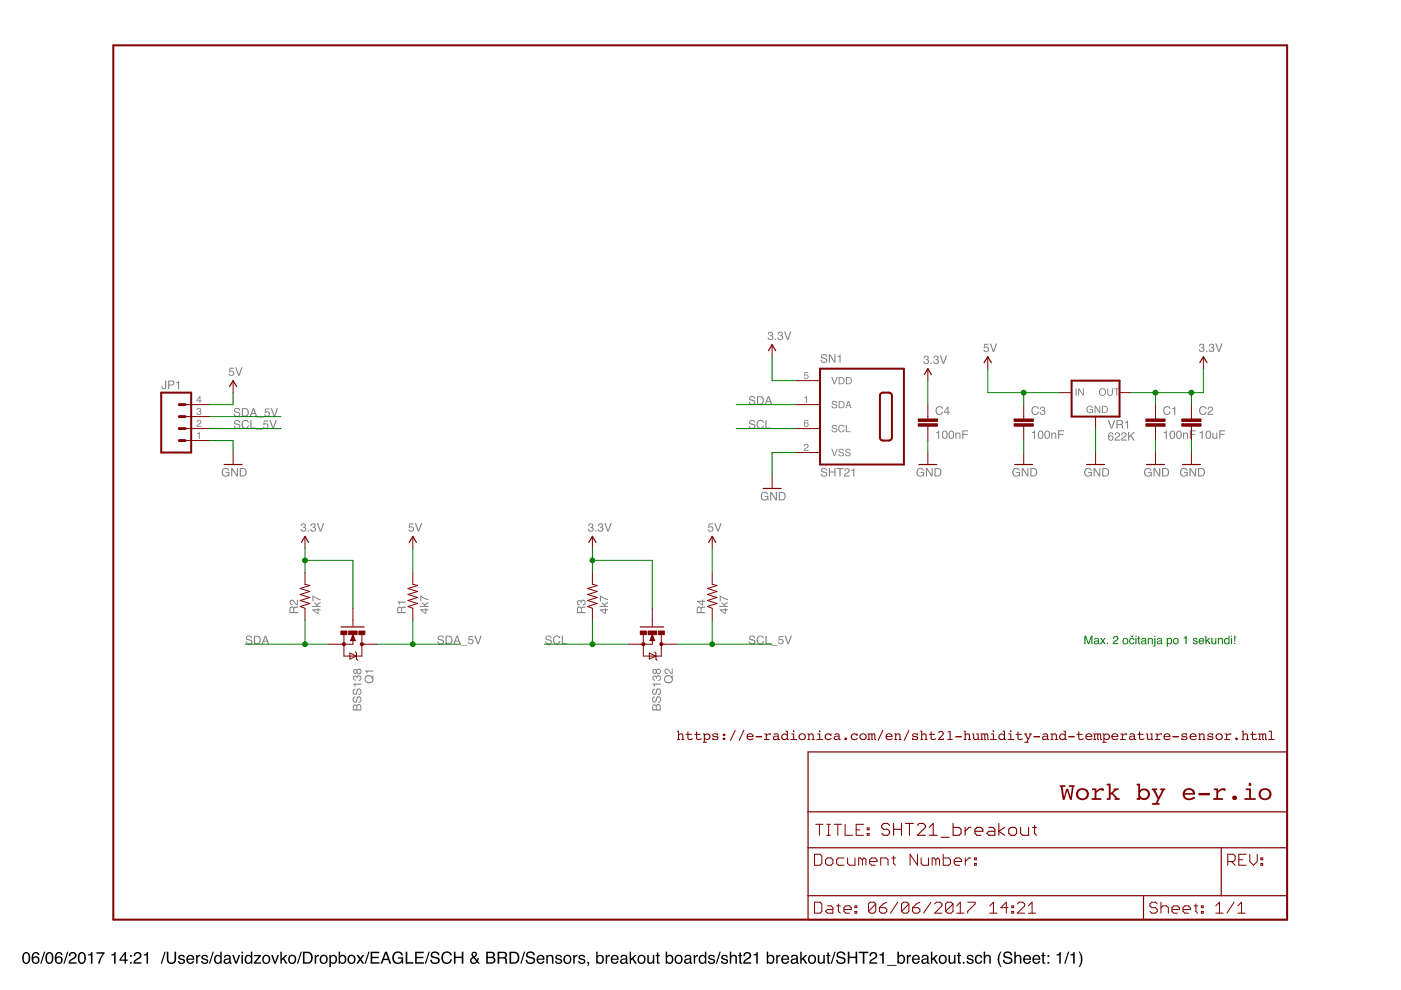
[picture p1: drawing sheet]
<?xml version="1.0" encoding="utf-8"?>
<!DOCTYPE eagle SYSTEM "eagle.dtd">
<!--
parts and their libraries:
SparkFun: Licensing: CC v3.0 Share-Alike You are welcome to use this library for commercial purposes.
sensirion: Copyright (C) 2011, Bob Starr
-->
<eagle version="7.3.0">
<drawing>
<settings>
<setting alwaysvectorfont="no"/>
<setting verticaltext="up"/>
</settings>
<grid distance="0.1" unitdist="inch" unit="inch" style="lines" multiple="1" display="no" altdistance="0.01" altunitdist="inch" altunit="inch"/>
<schematic xreflabel="%F%N/%S.%C%R" xrefpart="/%S.%C%R">
<libraries>
<library name="SparkFun">
<symbols>
<symbol name="LETTER_L">
<wire x1="0" y1="185.42" x2="248.92" y2="185.42" width="0.4064" layer="94"/>
<wire x1="248.92" y1="185.42" x2="248.92" y2="0" width="0.4064" layer="94"/>
<wire x1="0" y1="185.42" x2="0" y2="0" width="0.4064" layer="94"/>
<wire x1="0" y1="0" x2="248.92" y2="0" width="0.4064" layer="94"/>
</symbol>
<symbol name="DOCFIELD">
<wire x1="0" y1="0" x2="71.12" y2="0" width="0.254" layer="94"/>
<wire x1="101.6" y1="15.24" x2="87.63" y2="15.24" width="0.254" layer="94"/>
<wire x1="0" y1="0" x2="0" y2="5.08" width="0.254" layer="94"/>
<wire x1="0" y1="5.08" x2="71.12" y2="5.08" width="0.254" layer="94"/>
<wire x1="0" y1="5.08" x2="0" y2="15.24" width="0.254" layer="94"/>
<wire x1="101.6" y1="15.24" x2="101.6" y2="5.08" width="0.254" layer="94"/>
<wire x1="71.12" y1="5.08" x2="71.12" y2="0" width="0.254" layer="94"/>
<wire x1="71.12" y1="5.08" x2="87.63" y2="5.08" width="0.254" layer="94"/>
<wire x1="71.12" y1="0" x2="101.6" y2="0" width="0.254" layer="94"/>
<wire x1="87.63" y1="15.24" x2="87.63" y2="5.08" width="0.254" layer="94"/>
<wire x1="87.63" y1="15.24" x2="0" y2="15.24" width="0.254" layer="94"/>
<wire x1="87.63" y1="5.08" x2="101.6" y2="5.08" width="0.254" layer="94"/>
<wire x1="101.6" y1="5.08" x2="101.6" y2="0" width="0.254" layer="94"/>
<wire x1="0" y1="15.24" x2="0" y2="22.86" width="0.254" layer="94"/>
<wire x1="101.6" y1="35.56" x2="0" y2="35.56" width="0.254" layer="94"/>
<wire x1="101.6" y1="35.56" x2="101.6" y2="22.86" width="0.254" layer="94"/>
<wire x1="0" y1="22.86" x2="101.6" y2="22.86" width="0.254" layer="94"/>
<wire x1="0" y1="22.86" x2="0" y2="35.56" width="0.254" layer="94"/>
<wire x1="101.6" y1="22.86" x2="101.6" y2="15.24" width="0.254" layer="94"/>
<text x="1.27" y="1.27" size="2.54" layer="94" font="vector">Date:</text>
<text x="12.7" y="1.27" size="2.54" layer="94" font="vector">&gt;LAST_DATE_TIME</text>
<text x="72.39" y="1.27" size="2.54" layer="94" font="vector">Sheet:</text>
<text x="86.36" y="1.27" size="2.54" layer="94" font="vector">&gt;SHEET</text>
<text x="88.9" y="11.43" size="2.54" layer="94" font="vector">REV:</text>
<text x="1.524" y="17.78" size="2.54" layer="94" font="vector">TITLE:</text>
<text x="1.27" y="11.43" size="2.54" layer="94" font="vector">Document Number:</text>
<text x="15.494" y="17.78" size="2.7432" layer="94" font="vector">&gt;DRAWING_NAME</text>
</symbol>
<symbol name="M04">
<wire x1="1.27" y1="-5.08" x2="-5.08" y2="-5.08" width="0.4064" layer="94"/>
<wire x1="-1.27" y1="2.54" x2="0" y2="2.54" width="0.6096" layer="94"/>
<wire x1="-1.27" y1="0" x2="0" y2="0" width="0.6096" layer="94"/>
<wire x1="-1.27" y1="-2.54" x2="0" y2="-2.54" width="0.6096" layer="94"/>
<wire x1="-5.08" y1="7.62" x2="-5.08" y2="-5.08" width="0.4064" layer="94"/>
<wire x1="1.27" y1="-5.08" x2="1.27" y2="7.62" width="0.4064" layer="94"/>
<wire x1="-5.08" y1="7.62" x2="1.27" y2="7.62" width="0.4064" layer="94"/>
<wire x1="-1.27" y1="5.08" x2="0" y2="5.08" width="0.6096" layer="94"/>
<text x="-5.08" y="-7.62" size="1.778" layer="96">&gt;VALUE</text>
<text x="-5.08" y="8.382" size="1.778" layer="95">&gt;NAME</text>
<pin name="1" x="5.08" y="-2.54" visible="pad" length="middle" direction="pas" swaplevel="1" rot="R180"/>
<pin name="2" x="5.08" y="0" visible="pad" length="middle" direction="pas" swaplevel="1" rot="R180"/>
<pin name="3" x="5.08" y="2.54" visible="pad" length="middle" direction="pas" swaplevel="1" rot="R180"/>
<pin name="4" x="5.08" y="5.08" visible="pad" length="middle" direction="pas" swaplevel="1" rot="R180"/>
</symbol>
<symbol name="78XX">
<wire x1="-5.08" y1="-5.08" x2="5.08" y2="-5.08" width="0.4064" layer="94"/>
<wire x1="5.08" y1="-5.08" x2="5.08" y2="2.54" width="0.4064" layer="94"/>
<wire x1="5.08" y1="2.54" x2="-5.08" y2="2.54" width="0.4064" layer="94"/>
<wire x1="-5.08" y1="2.54" x2="-5.08" y2="-5.08" width="0.4064" layer="94"/>
<text x="2.54" y="-7.62" size="1.778" layer="95">&gt;NAME</text>
<text x="2.54" y="-10.16" size="1.778" layer="96">&gt;VALUE</text>
<text x="-2.032" y="-4.318" size="1.524" layer="95">GND</text>
<text x="-4.445" y="-0.635" size="1.524" layer="95">IN</text>
<text x="0.635" y="-0.635" size="1.524" layer="95">OUT</text>
<pin name="IN" x="-7.62" y="0" visible="off" length="short" direction="in"/>
<pin name="GND" x="0" y="-7.62" visible="off" length="short" direction="in" rot="R90"/>
<pin name="OUT" x="7.62" y="0" visible="off" length="short" direction="out" rot="R180"/>
</symbol>
<symbol name="5V">
<wire x1="0.762" y1="1.27" x2="0" y2="2.54" width="0.254" layer="94"/>
<wire x1="0" y1="2.54" x2="-0.762" y2="1.27" width="0.254" layer="94"/>
<text x="-1.016" y="3.556" size="1.778" layer="96">&gt;VALUE</text>
<pin name="5V" x="0" y="0" visible="off" length="short" direction="sup" rot="R90"/>
</symbol>
<symbol name="3.3V">
<wire x1="0.762" y1="1.27" x2="0" y2="2.54" width="0.254" layer="94"/>
<wire x1="0" y1="2.54" x2="-0.762" y2="1.27" width="0.254" layer="94"/>
<text x="-1.016" y="3.556" size="1.778" layer="96">&gt;VALUE</text>
<pin name="3.3V" x="0" y="0" visible="off" length="short" direction="sup" rot="R90"/>
</symbol>
<symbol name="GND">
<wire x1="-1.905" y1="0" x2="1.905" y2="0" width="0.254" layer="94"/>
<text x="-2.54" y="-2.54" size="1.778" layer="96">&gt;VALUE</text>
<pin name="GND" x="0" y="2.54" visible="off" length="short" direction="sup" rot="R270"/>
</symbol>
<symbol name="CAP">
<wire x1="0" y1="2.54" x2="0" y2="2.032" width="0.1524" layer="94"/>
<wire x1="0" y1="0" x2="0" y2="0.508" width="0.1524" layer="94"/>
<text x="1.524" y="2.921" size="1.778" layer="95">&gt;NAME</text>
<text x="1.524" y="-2.159" size="1.778" layer="96">&gt;VALUE</text>
<rectangle x1="-2.032" y1="0.508" x2="2.032" y2="1.016" layer="94"/>
<rectangle x1="-2.032" y1="1.524" x2="2.032" y2="2.032" layer="94"/>
<pin name="1" x="0" y="5.08" visible="off" length="short" direction="pas" swaplevel="1" rot="R270"/>
<pin name="2" x="0" y="-2.54" visible="off" length="short" direction="pas" swaplevel="1" rot="R90"/>
</symbol>
<symbol name="MOSFET-NCHANNEL">
<wire x1="-3.6576" y1="2.413" x2="-3.6576" y2="-2.54" width="0.254" layer="94"/>
<wire x1="0" y1="1.905" x2="-2.0066" y2="1.905" width="0.1524" layer="94"/>
<wire x1="0" y1="0" x2="0" y2="-1.905" width="0.1524" layer="94"/>
<wire x1="-2.032" y1="-1.905" x2="0" y2="-1.905" width="0.1524" layer="94"/>
<wire x1="0" y1="2.54" x2="0" y2="1.905" width="0.1524" layer="94"/>
<wire x1="0" y1="1.905" x2="2.54" y2="1.905" width="0.1524" layer="94"/>
<wire x1="2.54" y1="-1.905" x2="0" y2="-1.905" width="0.1524" layer="94"/>
<wire x1="0" y1="-1.905" x2="0" y2="-2.54" width="0.1524" layer="94"/>
<wire x1="-3.81" y1="0" x2="-5.08" y2="0" width="0.1524" layer="94"/>
<wire x1="-2.032" y1="0" x2="-0.762" y2="-0.508" width="0.1524" layer="94"/>
<wire x1="-0.762" y1="-0.508" x2="-0.762" y2="0.508" width="0.1524" layer="94"/>
<wire x1="-0.762" y1="0.508" x2="-2.032" y2="0" width="0.1524" layer="94"/>
<wire x1="-0.889" y1="0" x2="0" y2="0" width="0.1524" layer="94"/>
<wire x1="-0.889" y1="0.254" x2="-1.778" y2="0" width="0.3048" layer="94"/>
<wire x1="-1.778" y1="0" x2="-0.889" y2="-0.254" width="0.3048" layer="94"/>
<wire x1="-0.889" y1="-0.254" x2="-0.889" y2="0" width="0.3048" layer="94"/>
<wire x1="-0.889" y1="0" x2="-1.143" y2="0" width="0.3048" layer="94"/>
<wire x1="2.54" y1="1.905" x2="2.54" y2="0.762" width="0.1524" layer="94"/>
<wire x1="2.54" y1="0.762" x2="2.54" y2="-1.905" width="0.1524" layer="94"/>
<wire x1="2.54" y1="0.762" x2="1.905" y2="-0.635" width="0.1524" layer="94"/>
<wire x1="1.905" y1="-0.635" x2="3.175" y2="-0.635" width="0.1524" layer="94"/>
<wire x1="3.175" y1="-0.635" x2="2.54" y2="0.762" width="0.1524" layer="94"/>
<wire x1="1.905" y1="0.762" x2="2.54" y2="0.762" width="0.1524" layer="94"/>
<wire x1="2.54" y1="0.762" x2="3.175" y2="0.762" width="0.1524" layer="94"/>
<wire x1="3.175" y1="0.762" x2="3.429" y2="1.016" width="0.1524" layer="94"/>
<wire x1="1.905" y1="0.762" x2="1.651" y2="0.508" width="0.1524" layer="94"/>
<circle x="0" y="-1.905" radius="0.127" width="0.4064" layer="94"/>
<circle x="0" y="1.905" radius="0.127" width="0.4064" layer="94"/>
<text x="5.08" y="2.54" size="1.778" layer="95">&gt;NAME</text>
<text x="5.08" y="0" size="1.778" layer="96">&gt;VALUE</text>
<text x="-1.27" y="2.54" size="0.8128" layer="93">D</text>
<text x="-1.27" y="-3.556" size="0.8128" layer="93">S</text>
<text x="-5.08" y="-1.27" size="0.8128" layer="93">G</text>
<rectangle x1="-2.794" y1="-2.54" x2="-2.032" y2="-1.27" layer="94"/>
<rectangle x1="-2.794" y1="1.27" x2="-2.032" y2="2.54" layer="94"/>
<rectangle x1="-2.794" y1="-0.889" x2="-2.032" y2="0.889" layer="94"/>
<pin name="G" x="-7.62" y="0" visible="off" length="short" direction="pas"/>
<pin name="D" x="0" y="5.08" visible="off" length="short" direction="pas" rot="R270"/>
<pin name="S" x="0" y="-5.08" visible="off" length="short" direction="pas" rot="R90"/>
</symbol>
<symbol name="RESISTOR">
<wire x1="-2.54" y1="0" x2="-2.159" y2="1.016" width="0.1524" layer="94"/>
<wire x1="-2.159" y1="1.016" x2="-1.524" y2="-1.016" width="0.1524" layer="94"/>
<wire x1="-1.524" y1="-1.016" x2="-0.889" y2="1.016" width="0.1524" layer="94"/>
<wire x1="-0.889" y1="1.016" x2="-0.254" y2="-1.016" width="0.1524" layer="94"/>
<wire x1="-0.254" y1="-1.016" x2="0.381" y2="1.016" width="0.1524" layer="94"/>
<wire x1="0.381" y1="1.016" x2="1.016" y2="-1.016" width="0.1524" layer="94"/>
<wire x1="1.016" y1="-1.016" x2="1.651" y2="1.016" width="0.1524" layer="94"/>
<wire x1="1.651" y1="1.016" x2="2.286" y2="-1.016" width="0.1524" layer="94"/>
<wire x1="2.286" y1="-1.016" x2="2.54" y2="0" width="0.1524" layer="94"/>
<text x="-3.81" y="1.4986" size="1.778" layer="95">&gt;NAME</text>
<text x="-3.81" y="-3.302" size="1.778" layer="96">&gt;VALUE</text>
<pin name="2" x="5.08" y="0" visible="off" length="short" direction="pas" swaplevel="1" rot="R180"/>
<pin name="1" x="-5.08" y="0" visible="off" length="short" direction="pas" swaplevel="1"/>
</symbol>
</symbols>
<devicesets>
<deviceset name="FRAME-LETTER" prefix="FRAME">
<gates>
<gate name="G$1" symbol="LETTER_L" x="0" y="0"/>
<gate name="G$2" symbol="DOCFIELD" x="147.32" y="0" addlevel="must"/>
</gates>
<devices>
<device name="">
<technologies>
<technology name=""/>
</technologies>
</device>
</devices>
</deviceset>
<deviceset name="M04" prefix="JP" uservalue="yes">
<gates>
<gate name="G$1" symbol="M04" x="-2.54" y="0"/>
</gates>
<devices>
<device name="PTH" package="1X04">
<connects>
<connect gate="G$1" pin="1" pad="1"/>
<connect gate="G$1" pin="2" pad="2"/>
<connect gate="G$1" pin="3" pad="3"/>
<connect gate="G$1" pin="4" pad="4"/>
</connects>
<technologies>
<technology name=""/>
</technologies>
</device>
<device name="POLAR" package="MOLEX-1X4">
<connects>
<connect gate="G$1" pin="1" pad="1"/>
<connect gate="G$1" pin="2" pad="2"/>
<connect gate="G$1" pin="3" pad="3"/>
<connect gate="G$1" pin="4" pad="4"/>
</connects>
<technologies>
<technology name=""/>
</technologies>
</device>
<device name="SCREW" package="SCREWTERMINAL-3.5MM-4">
<connects>
<connect gate="G$1" pin="1" pad="1"/>
<connect gate="G$1" pin="2" pad="2"/>
<connect gate="G$1" pin="3" pad="3"/>
<connect gate="G$1" pin="4" pad="4"/>
</connects>
<technologies>
<technology name=""/>
</technologies>
</device>
<device name="1.27MM" package="1X04-1.27MM">
<connects>
<connect gate="G$1" pin="1" pad="1"/>
<connect gate="G$1" pin="2" pad="2"/>
<connect gate="G$1" pin="3" pad="3"/>
<connect gate="G$1" pin="4" pad="4"/>
</connects>
<technologies>
<technology name=""/>
</technologies>
</device>
<device name="LOCK" package="1X04_LOCK">
<connects>
<connect gate="G$1" pin="1" pad="1"/>
<connect gate="G$1" pin="2" pad="2"/>
<connect gate="G$1" pin="3" pad="3"/>
<connect gate="G$1" pin="4" pad="4"/>
</connects>
<technologies>
<technology name=""/>
</technologies>
</device>
<device name="LOCK_LONGPADS" package="1X04_LOCK_LONGPADS">
<connects>
<connect gate="G$1" pin="1" pad="1"/>
<connect gate="G$1" pin="2" pad="2"/>
<connect gate="G$1" pin="3" pad="3"/>
<connect gate="G$1" pin="4" pad="4"/>
</connects>
<technologies>
<technology name=""/>
</technologies>
</device>
<device name="POLAR_LOCK" package="MOLEX-1X4_LOCK">
<connects>
<connect gate="G$1" pin="1" pad="1"/>
<connect gate="G$1" pin="2" pad="2"/>
<connect gate="G$1" pin="3" pad="3"/>
<connect gate="G$1" pin="4" pad="4"/>
</connects>
<technologies>
<technology name=""/>
</technologies>
</device>
<device name="SMD" package="1X04-SMD">
<connects>
<connect gate="G$1" pin="1" pad="1"/>
<connect gate="G$1" pin="2" pad="2"/>
<connect gate="G$1" pin="3" pad="3"/>
<connect gate="G$1" pin="4" pad="4"/>
</connects>
<technologies>
<technology name=""/>
</technologies>
</device>
<device name="LONGPADS" package="1X04_LONGPADS">
<connects>
<connect gate="G$1" pin="1" pad="1"/>
<connect gate="G$1" pin="2" pad="2"/>
<connect gate="G$1" pin="3" pad="3"/>
<connect gate="G$1" pin="4" pad="4"/>
</connects>
<technologies>
<technology name=""/>
</technologies>
</device>
<device name="1X04_NO_SILK" package="1X04_NO_SILK">
<connects>
<connect gate="G$1" pin="1" pad="1"/>
<connect gate="G$1" pin="2" pad="2"/>
<connect gate="G$1" pin="3" pad="3"/>
<connect gate="G$1" pin="4" pad="4"/>
</connects>
<technologies>
<technology name=""/>
</technologies>
</device>
<device name="JST-PTH" package="JST-4-PTH">
<connects>
<connect gate="G$1" pin="1" pad="1"/>
<connect gate="G$1" pin="2" pad="2"/>
<connect gate="G$1" pin="3" pad="3"/>
<connect gate="G$1" pin="4" pad="4"/>
</connects>
<technologies>
<technology name=""/>
</technologies>
</device>
<device name="SCREW_LOCK" package="SCREWTERMINAL-3.5MM-4_LOCK">
<connects>
<connect gate="G$1" pin="1" pad="1"/>
<connect gate="G$1" pin="2" pad="2"/>
<connect gate="G$1" pin="3" pad="3"/>
<connect gate="G$1" pin="4" pad="4"/>
</connects>
<technologies>
<technology name=""/>
</technologies>
</device>
<device name="SMD2" package="1X04-1MM-RA">
<connects>
<connect gate="G$1" pin="1" pad="1"/>
<connect gate="G$1" pin="2" pad="2"/>
<connect gate="G$1" pin="3" pad="3"/>
<connect gate="G$1" pin="4" pad="4"/>
</connects>
<technologies>
<technology name=""/>
</technologies>
</device>
</devices>
</deviceset>
<deviceset name="622K">
<gates>
<gate name="G$1" symbol="78XX" x="0" y="2.54"/>
</gates>
<devices>
<device name="" package="662K">
<connects>
<connect gate="G$1" pin="GND" pad="GND"/>
<connect gate="G$1" pin="IN" pad="IN"/>
<connect gate="G$1" pin="OUT" pad="OUT"/>
</connects>
<technologies>
<technology name=""/>
</technologies>
</device>
</devices>
</deviceset>
<deviceset name="5V">
<gates>
<gate name="G$1" symbol="5V" x="0" y="0"/>
</gates>
<devices>
<device name="">
<technologies>
<technology name=""/>
</technologies>
</device>
</devices>
</deviceset>
<deviceset name="3.3V" prefix="P+">
<gates>
<gate name="G$1" symbol="3.3V" x="0" y="0"/>
</gates>
<devices>
<device name="">
<technologies>
<technology name=""/>
</technologies>
</device>
</devices>
</deviceset>
<deviceset name="GND" prefix="GND">
<gates>
<gate name="1" symbol="GND" x="0" y="0"/>
</gates>
<devices>
<device name="">
<technologies>
<technology name=""/>
</technologies>
</device>
</devices>
</deviceset>
<deviceset name="CAP" prefix="C" uservalue="yes">
<gates>
<gate name="G$1" symbol="CAP" x="0" y="0"/>
</gates>
<devices>
<device name="PTH" package="CAP-PTH-SMALL">
<connects>
<connect gate="G$1" pin="1" pad="1"/>
<connect gate="G$1" pin="2" pad="2"/>
</connects>
<technologies>
<technology name=""/>
</technologies>
</device>
<device name="PTH2" package="CAP-PTH-SMALL2">
<connects>
<connect gate="G$1" pin="1" pad="1"/>
<connect gate="G$1" pin="2" pad="2"/>
</connects>
<technologies>
<technology name=""/>
</technologies>
</device>
<device name="0805" package="0805">
<connects>
<connect gate="G$1" pin="1" pad="1"/>
<connect gate="G$1" pin="2" pad="2"/>
</connects>
<technologies>
<technology name=""/>
</technologies>
</device>
<device name="PTH3" package="CAP-PTH-LARGE">
<connects>
<connect gate="G$1" pin="1" pad="1"/>
<connect gate="G$1" pin="2" pad="2"/>
</connects>
<technologies>
<technology name=""/>
</technologies>
</device>
<device name="SMD" package="GRM43D">
<connects>
<connect gate="G$1" pin="1" pad="A"/>
<connect gate="G$1" pin="2" pad="C"/>
</connects>
<technologies>
<technology name=""/>
</technologies>
</device>
<device name="0603-CAP" package="0603-CAP">
<connects>
<connect gate="G$1" pin="1" pad="1"/>
<connect gate="G$1" pin="2" pad="2"/>
</connects>
<technologies>
<technology name=""/>
</technologies>
</device>
<device name="0402-CAP" package="0402-CAP">
<connects>
<connect gate="G$1" pin="1" pad="1"/>
<connect gate="G$1" pin="2" pad="2"/>
</connects>
<technologies>
<technology name=""/>
</technologies>
</device>
<device name="PTH1" package="CAP-PTH-5MM">
<connects>
<connect gate="G$1" pin="1" pad="1"/>
<connect gate="G$1" pin="2" pad="2"/>
</connects>
<technologies>
<technology name=""/>
</technologies>
</device>
<device name="_" package="AXIAL-5MM">
<connects>
<connect gate="G$1" pin="1" pad="P$1"/>
<connect gate="G$1" pin="2" pad="P$2"/>
</connects>
<technologies>
<technology name=""/>
</technologies>
</device>
<device name="1210" package="1210">
<connects>
<connect gate="G$1" pin="1" pad="1"/>
<connect gate="G$1" pin="2" pad="2"/>
</connects>
<technologies>
<technology name=""/>
</technologies>
</device>
<device name="1206" package="1206">
<connects>
<connect gate="G$1" pin="1" pad="1"/>
<connect gate="G$1" pin="2" pad="2"/>
</connects>
<technologies>
<technology name=""/>
</technologies>
</device>
<device name="ASMD" package="CTZ3">
<connects>
<connect gate="G$1" pin="1" pad="+"/>
<connect gate="G$1" pin="2" pad="-"/>
</connects>
<technologies>
<technology name=""/>
</technologies>
</device>
<device name="KIT" package="CAP-PTH-SMALL-KIT">
<connects>
<connect gate="G$1" pin="1" pad="1"/>
<connect gate="G$1" pin="2" pad="2"/>
</connects>
<technologies>
<technology name=""/>
</technologies>
</device>
</devices>
</deviceset>
<deviceset name="MOSFET-NCHANNEL" prefix="Q">
<gates>
<gate name="G$1" symbol="MOSFET-NCHANNEL" x="0" y="0"/>
</gates>
<devices>
<device name="SMD" package="SOT23-3">
<connects>
<connect gate="G$1" pin="D" pad="3"/>
<connect gate="G$1" pin="G" pad="1"/>
<connect gate="G$1" pin="S" pad="2"/>
</connects>
<technologies>
<technology name=""/>
</technologies>
</device>
<device name="PTH" package="TO-92">
<connects>
<connect gate="G$1" pin="D" pad="1"/>
<connect gate="G$1" pin="G" pad="3"/>
<connect gate="G$1" pin="S" pad="2"/>
</connects>
<technologies>
<technology name=""/>
</technologies>
</device>
<device name="FDD8580" package="DPAK">
<connects>
<connect gate="G$1" pin="D" pad="4"/>
<connect gate="G$1" pin="G" pad="1"/>
<connect gate="G$1" pin="S" pad="3"/>
</connects>
<technologies>
<technology name=""/>
</technologies>
</device>
<device name="PTH2" package="TO220V">
<connects>
<connect gate="G$1" pin="D" pad="2"/>
<connect gate="G$1" pin="G" pad="1"/>
<connect gate="G$1" pin="S" pad="3"/>
</connects>
<technologies>
<technology name=""/>
</technologies>
</device>
</devices>
</deviceset>
<deviceset name="RESISTOR" prefix="R" uservalue="yes">
<gates>
<gate name="G$1" symbol="RESISTOR" x="0" y="0"/>
</gates>
<devices>
<device name="1206" package="1206">
<connects>
<connect gate="G$1" pin="1" pad="1"/>
<connect gate="G$1" pin="2" pad="2"/>
</connects>
<technologies>
<technology name=""/>
</technologies>
</device>
<device name="AXIAL-0.3" package="AXIAL-0.3">
<connects>
<connect gate="G$1" pin="1" pad="P$1"/>
<connect gate="G$1" pin="2" pad="P$2"/>
</connects>
<technologies>
<technology name=""/>
</technologies>
</device>
<device name="2010" package="R2010">
<connects>
<connect gate="G$1" pin="1" pad="1"/>
<connect gate="G$1" pin="2" pad="2"/>
</connects>
<technologies>
<technology name=""/>
</technologies>
</device>
<device name="0805-RES" package="0805">
<connects>
<connect gate="G$1" pin="1" pad="1"/>
<connect gate="G$1" pin="2" pad="2"/>
</connects>
<technologies>
<technology name=""/>
</technologies>
</device>
<device name="0603-RES" package="0603-RES">
<connects>
<connect gate="G$1" pin="1" pad="1"/>
<connect gate="G$1" pin="2" pad="2"/>
</connects>
<technologies>
<technology name=""/>
</technologies>
</device>
<device name="0402-RES" package="0402-RES">
<connects>
<connect gate="G$1" pin="1" pad="1"/>
<connect gate="G$1" pin="2" pad="2"/>
</connects>
<technologies>
<technology name=""/>
</technologies>
</device>
<device name="PTH-1/6W" package="1/6W-RES">
<connects>
<connect gate="G$1" pin="1" pad="1"/>
<connect gate="G$1" pin="2" pad="2"/>
</connects>
<technologies>
<technology name=""/>
</technologies>
</device>
<device name="2512" package="R2512">
<connects>
<connect gate="G$1" pin="1" pad="1"/>
<connect gate="G$1" pin="2" pad="2"/>
</connects>
<technologies>
<technology name=""/>
</technologies>
</device>
<device name="PTH-1/4W" package="AXIAL-0.4">
<connects>
<connect gate="G$1" pin="1" pad="P$1"/>
<connect gate="G$1" pin="2" pad="P$2"/>
</connects>
<technologies>
<technology name=""/>
</technologies>
</device>
<device name="PTH-1/2W" package="AXIAL-0.5">
<connects>
<connect gate="G$1" pin="1" pad="P$1"/>
<connect gate="G$1" pin="2" pad="P$2"/>
</connects>
<technologies>
<technology name=""/>
</technologies>
</device>
<device name="PTH-1W" package="AXIAL-0.6">
<connects>
<connect gate="G$1" pin="1" pad="P$1"/>
<connect gate="G$1" pin="2" pad="P$2"/>
</connects>
<technologies>
<technology name=""/>
</technologies>
</device>
<device name="PTH-2W" package="AXIAL-0.8">
<connects>
<connect gate="G$1" pin="1" pad="P$1"/>
<connect gate="G$1" pin="2" pad="P$2"/>
</connects>
<technologies>
<technology name=""/>
</technologies>
</device>
<device name="KIT" package="AXIAL-0.3-KIT">
<connects>
<connect gate="G$1" pin="1" pad="P$1"/>
<connect gate="G$1" pin="2" pad="P$2"/>
</connects>
<technologies>
<technology name=""/>
</technologies>
</device>
</devices>
</deviceset>
</devicesets>
</library>
<library name="sensirion">
<symbols>
<symbol name="SHT21">
<wire x1="-7.62" y1="10.16" x2="10.16" y2="10.16" width="0.4064" layer="94"/>
<wire x1="10.16" y1="10.16" x2="10.16" y2="-10.16" width="0.4064" layer="94"/>
<wire x1="10.16" y1="-10.16" x2="-7.62" y2="-10.16" width="0.4064" layer="94"/>
<wire x1="-7.62" y1="-10.16" x2="-7.62" y2="10.16" width="0.4064" layer="94"/>
<wire x1="5.08" y1="4.445" x2="5.715" y2="5.08" width="0.4064" layer="94" curve="-90"/>
<wire x1="5.715" y1="5.08" x2="6.985" y2="5.08" width="0.4064" layer="94"/>
<wire x1="6.985" y1="5.08" x2="7.62" y2="4.445" width="0.4064" layer="94" curve="-90"/>
<wire x1="7.62" y1="4.445" x2="7.62" y2="-4.445" width="0.4064" layer="94"/>
<wire x1="7.62" y1="-4.445" x2="6.985" y2="-5.08" width="0.4064" layer="94" curve="-90"/>
<wire x1="6.985" y1="-5.08" x2="5.715" y2="-5.08" width="0.4064" layer="94"/>
<wire x1="5.715" y1="-5.08" x2="5.08" y2="-4.445" width="0.4064" layer="94" curve="-90"/>
<wire x1="5.08" y1="-4.445" x2="5.08" y2="4.445" width="0.4064" layer="94"/>
<text x="-7.62" y="11.43" size="1.778" layer="95">&gt;NAME</text>
<text x="-7.62" y="-12.7" size="1.778" layer="96">&gt;VALUE</text>
<pin name="VDD" x="-12.7" y="7.62" length="middle" direction="pwr"/>
<pin name="SDA" x="-12.7" y="2.54" length="middle"/>
<pin name="SCL" x="-12.7" y="-2.54" length="middle"/>
<pin name="VSS" x="-12.7" y="-7.62" length="middle" direction="pwr"/>
</symbol>
</symbols>
<devicesets>
<deviceset name="SHT21" prefix="SN">
<gates>
<gate name="G$1" symbol="SHT21" x="0" y="0"/>
</gates>
<devices>
<device name="" package="DFN6/SHT">
<connects>
<connect gate="G$1" pin="SCL" pad="6"/>
<connect gate="G$1" pin="SDA" pad="1"/>
<connect gate="G$1" pin="VDD" pad="5"/>
<connect gate="G$1" pin="VSS" pad="2"/>
</connects>
<technologies>
<technology name=""/>
</technologies>
</device>
</devices>
</deviceset>
</devicesets>
</library>
</libraries>
<attributes>
</attributes>
<variantdefs>
</variantdefs>
<classes>
<class number="0" name="default" width="0" drill="0">
</class>
</classes>
<parts>
<part name="FRAME1" library="SparkFun" deviceset="FRAME-LETTER" device=""/>
<part name="SN1" library="sensirion" deviceset="SHT21" device=""/>
<part name="JP1" library="SparkFun" deviceset="M04" device="PTH"/>
<part name="VR1" library="SparkFun" deviceset="622K" device=""/>
<part name="U$2" library="SparkFun" deviceset="5V" device=""/>
<part name="P+1" library="SparkFun" deviceset="3.3V" device=""/>
<part name="GND1" library="SparkFun" deviceset="GND" device=""/>
<part name="C1" library="SparkFun" deviceset="CAP" device="0603-CAP" value="100nF"/>
<part name="C2" library="SparkFun" deviceset="CAP" device="1206" value="10uF"/>
<part name="GND2" library="SparkFun" deviceset="GND" device=""/>
<part name="GND3" library="SparkFun" deviceset="GND" device=""/>
<part name="GND4" library="SparkFun" deviceset="GND" device=""/>
<part name="U$3" library="SparkFun" deviceset="5V" device=""/>
<part name="P+2" library="SparkFun" deviceset="3.3V" device=""/>
<part name="GND5" library="SparkFun" deviceset="GND" device=""/>
<part name="C3" library="SparkFun" deviceset="CAP" device="0603-CAP" value="100nF"/>
<part name="GND6" library="SparkFun" deviceset="GND" device=""/>
<part name="Q1" library="SparkFun" deviceset="MOSFET-NCHANNEL" device="SMD" value="BSS138"/>
<part name="Q2" library="SparkFun" deviceset="MOSFET-NCHANNEL" device="SMD" value="BSS138"/>
<part name="R1" library="SparkFun" deviceset="RESISTOR" device="0603-RES" value="4k7"/>
<part name="R2" library="SparkFun" deviceset="RESISTOR" device="0603-RES" value="4k7"/>
<part name="R3" library="SparkFun" deviceset="RESISTOR" device="0603-RES" value="4k7"/>
<part name="R4" library="SparkFun" deviceset="RESISTOR" device="0603-RES" value="4k7"/>
<part name="P+3" library="SparkFun" deviceset="3.3V" device=""/>
<part name="P+4" library="SparkFun" deviceset="3.3V" device=""/>
<part name="U$4" library="SparkFun" deviceset="5V" device=""/>
<part name="U$5" library="SparkFun" deviceset="5V" device=""/>
<part name="C4" library="SparkFun" deviceset="CAP" device="0603-CAP" value="100nF"/>
<part name="P+5" library="SparkFun" deviceset="3.3V" device=""/>
<part name="GND7" library="SparkFun" deviceset="GND" device=""/>
</parts>
<sheets>
<sheet>
<plain>
<text x="205.74" y="58.42" size="1.778" layer="91">Max. 2 očitanja po 1 sekundi!</text>
<text x="119.38" y="38.1" size="2.1844" layer="94" font="fixed">https://e-radionica.com/en/sht21-humidity-and-temperature-sensor.html</text>
<text x="200.66" y="25.4" size="3.81" layer="94" font="fixed">Work by e-r.io</text>
</plain>
<instances>
<instance part="FRAME1" gate="G$1" x="0" y="0"/>
<instance part="FRAME1" gate="G$2" x="147.32" y="0"/>
<instance part="SN1" gate="G$1" x="157.48" y="106.68"/>
<instance part="JP1" gate="G$1" x="15.24" y="104.14"/>
<instance part="VR1" gate="G$1" x="208.28" y="111.76"/>
<instance part="U$2" gate="G$1" x="185.42" y="116.84"/>
<instance part="P+1" gate="G$1" x="231.14" y="116.84"/>
<instance part="GND1" gate="1" x="208.28" y="96.52"/>
<instance part="C1" gate="G$1" x="220.98" y="104.14"/>
<instance part="C2" gate="G$1" x="228.6" y="104.14"/>
<instance part="GND2" gate="1" x="220.98" y="96.52"/>
<instance part="GND3" gate="1" x="228.6" y="96.52"/>
<instance part="GND4" gate="1" x="25.4" y="96.52"/>
<instance part="U$3" gate="G$1" x="25.4" y="111.76"/>
<instance part="P+2" gate="G$1" x="139.7" y="119.38"/>
<instance part="GND5" gate="1" x="139.7" y="91.44"/>
<instance part="C3" gate="G$1" x="193.04" y="104.14"/>
<instance part="GND6" gate="1" x="193.04" y="96.52"/>
<instance part="Q1" gate="G$1" x="50.8" y="58.42" rot="R270"/>
<instance part="Q2" gate="G$1" x="114.3" y="58.42" rot="R270"/>
<instance part="R1" gate="G$1" x="63.5" y="68.58" rot="R90"/>
<instance part="R2" gate="G$1" x="40.64" y="68.58" rot="R90"/>
<instance part="R3" gate="G$1" x="101.6" y="68.58" rot="R90"/>
<instance part="R4" gate="G$1" x="127" y="68.58" rot="R90"/>
<instance part="P+3" gate="G$1" x="40.64" y="78.74"/>
<instance part="P+4" gate="G$1" x="101.6" y="78.74"/>
<instance part="U$4" gate="G$1" x="63.5" y="78.74"/>
<instance part="U$5" gate="G$1" x="127" y="78.74"/>
<instance part="C4" gate="G$1" x="172.72" y="104.14"/>
<instance part="P+5" gate="G$1" x="172.72" y="114.3"/>
<instance part="GND7" gate="1" x="172.72" y="96.52"/>
</instances>
<busses>
</busses>
<nets>
<net name="3.3V" class="0">
<segment>
<pinref part="VR1" gate="G$1" pin="OUT"/>
<wire x1="215.9" y1="111.76" x2="220.98" y2="111.76" width="0.1524" layer="91"/>
<wire x1="220.98" y1="111.76" x2="228.6" y2="111.76" width="0.1524" layer="91"/>
<wire x1="228.6" y1="111.76" x2="231.14" y2="111.76" width="0.1524" layer="91"/>
<wire x1="231.14" y1="111.76" x2="231.14" y2="116.84" width="0.1524" layer="91"/>
<pinref part="P+1" gate="G$1" pin="3.3V"/>
<pinref part="C1" gate="G$1" pin="1"/>
<wire x1="220.98" y1="111.76" x2="220.98" y2="109.22" width="0.1524" layer="91"/>
<pinref part="C2" gate="G$1" pin="1"/>
<wire x1="228.6" y1="111.76" x2="228.6" y2="109.22" width="0.1524" layer="91"/>
<junction x="220.98" y="111.76"/>
<junction x="228.6" y="111.76"/>
</segment>
<segment>
<pinref part="SN1" gate="G$1" pin="VDD"/>
<wire x1="144.78" y1="114.3" x2="139.7" y2="114.3" width="0.1524" layer="91"/>
<wire x1="139.7" y1="114.3" x2="139.7" y2="119.38" width="0.1524" layer="91"/>
<pinref part="P+2" gate="G$1" pin="3.3V"/>
</segment>
<segment>
<pinref part="R2" gate="G$1" pin="2"/>
<wire x1="40.64" y1="73.66" x2="40.64" y2="76.2" width="0.1524" layer="91"/>
<pinref part="Q1" gate="G$1" pin="G"/>
<wire x1="50.8" y1="66.04" x2="50.8" y2="76.2" width="0.1524" layer="91"/>
<wire x1="50.8" y1="76.2" x2="40.64" y2="76.2" width="0.1524" layer="91"/>
<wire x1="40.64" y1="76.2" x2="40.64" y2="78.74" width="0.1524" layer="91"/>
<junction x="40.64" y="76.2"/>
<pinref part="P+3" gate="G$1" pin="3.3V"/>
</segment>
<segment>
<pinref part="R3" gate="G$1" pin="2"/>
<wire x1="101.6" y1="73.66" x2="101.6" y2="76.2" width="0.1524" layer="91"/>
<wire x1="101.6" y1="78.74" x2="101.6" y2="76.2" width="0.1524" layer="91"/>
<pinref part="Q2" gate="G$1" pin="G"/>
<wire x1="101.6" y1="76.2" x2="114.3" y2="76.2" width="0.1524" layer="91"/>
<wire x1="114.3" y1="76.2" x2="114.3" y2="66.04" width="0.1524" layer="91"/>
<junction x="101.6" y="76.2"/>
<pinref part="P+4" gate="G$1" pin="3.3V"/>
</segment>
<segment>
<pinref part="C4" gate="G$1" pin="1"/>
<pinref part="P+5" gate="G$1" pin="3.3V"/>
<wire x1="172.72" y1="109.22" x2="172.72" y2="114.3" width="0.1524" layer="91"/>
</segment>
</net>
<net name="5V" class="0">
<segment>
<pinref part="VR1" gate="G$1" pin="IN"/>
<wire x1="200.66" y1="111.76" x2="193.04" y2="111.76" width="0.1524" layer="91"/>
<pinref part="U$2" gate="G$1" pin="5V"/>
<wire x1="193.04" y1="111.76" x2="185.42" y2="111.76" width="0.1524" layer="91"/>
<wire x1="185.42" y1="111.76" x2="185.42" y2="116.84" width="0.1524" layer="91"/>
<pinref part="C3" gate="G$1" pin="1"/>
<wire x1="193.04" y1="109.22" x2="193.04" y2="111.76" width="0.1524" layer="91"/>
<junction x="193.04" y="111.76"/>
</segment>
<segment>
<pinref part="JP1" gate="G$1" pin="4"/>
<pinref part="U$3" gate="G$1" pin="5V"/>
<wire x1="20.32" y1="109.22" x2="25.4" y2="109.22" width="0.1524" layer="91"/>
<wire x1="25.4" y1="109.22" x2="25.4" y2="111.76" width="0.1524" layer="91"/>
</segment>
<segment>
<pinref part="R1" gate="G$1" pin="2"/>
<wire x1="63.5" y1="73.66" x2="63.5" y2="78.74" width="0.1524" layer="91"/>
<pinref part="U$4" gate="G$1" pin="5V"/>
</segment>
<segment>
<pinref part="R4" gate="G$1" pin="2"/>
<wire x1="127" y1="73.66" x2="127" y2="78.74" width="0.1524" layer="91"/>
<pinref part="U$5" gate="G$1" pin="5V"/>
</segment>
</net>
<net name="GND" class="0">
<segment>
<pinref part="VR1" gate="G$1" pin="GND"/>
<wire x1="208.28" y1="104.14" x2="208.28" y2="99.06" width="0.1524" layer="91"/>
<pinref part="GND1" gate="1" pin="GND"/>
</segment>
<segment>
<pinref part="C1" gate="G$1" pin="2"/>
<wire x1="220.98" y1="101.6" x2="220.98" y2="99.06" width="0.1524" layer="91"/>
<pinref part="GND2" gate="1" pin="GND"/>
</segment>
<segment>
<pinref part="C2" gate="G$1" pin="2"/>
<wire x1="228.6" y1="101.6" x2="228.6" y2="99.06" width="0.1524" layer="91"/>
<pinref part="GND3" gate="1" pin="GND"/>
</segment>
<segment>
<pinref part="JP1" gate="G$1" pin="1"/>
<pinref part="GND4" gate="1" pin="GND"/>
<wire x1="20.32" y1="101.6" x2="25.4" y2="101.6" width="0.1524" layer="91"/>
<wire x1="25.4" y1="101.6" x2="25.4" y2="99.06" width="0.1524" layer="91"/>
</segment>
<segment>
<pinref part="SN1" gate="G$1" pin="VSS"/>
<wire x1="144.78" y1="99.06" x2="139.7" y2="99.06" width="0.1524" layer="91"/>
<wire x1="139.7" y1="99.06" x2="139.7" y2="93.98" width="0.1524" layer="91"/>
<pinref part="GND5" gate="1" pin="GND"/>
</segment>
<segment>
<pinref part="GND6" gate="1" pin="GND"/>
<pinref part="C3" gate="G$1" pin="2"/>
<wire x1="193.04" y1="99.06" x2="193.04" y2="101.6" width="0.1524" layer="91"/>
</segment>
<segment>
<pinref part="C4" gate="G$1" pin="2"/>
<wire x1="172.72" y1="101.6" x2="172.72" y2="99.06" width="0.1524" layer="91"/>
<pinref part="GND7" gate="1" pin="GND"/>
</segment>
</net>
<net name="SDA_5V" class="0">
<segment>
<pinref part="JP1" gate="G$1" pin="3"/>
<wire x1="20.32" y1="106.68" x2="35.56" y2="106.68" width="0.1524" layer="91"/>
<label x="25.4" y="106.68" size="1.778" layer="95"/>
</segment>
<segment>
<pinref part="Q1" gate="G$1" pin="D"/>
<wire x1="55.88" y1="58.42" x2="63.5" y2="58.42" width="0.1524" layer="91"/>
<pinref part="R1" gate="G$1" pin="1"/>
<wire x1="63.5" y1="58.42" x2="73.66" y2="58.42" width="0.1524" layer="91"/>
<wire x1="63.5" y1="63.5" x2="63.5" y2="58.42" width="0.1524" layer="91"/>
<junction x="63.5" y="58.42"/>
<label x="68.58" y="58.42" size="1.778" layer="95"/>
</segment>
</net>
<net name="SCL_5V" class="0">
<segment>
<pinref part="JP1" gate="G$1" pin="2"/>
<wire x1="20.32" y1="104.14" x2="35.56" y2="104.14" width="0.1524" layer="91"/>
<label x="25.4" y="104.14" size="1.778" layer="95"/>
</segment>
<segment>
<pinref part="Q2" gate="G$1" pin="D"/>
<wire x1="119.38" y1="58.42" x2="127" y2="58.42" width="0.1524" layer="91"/>
<pinref part="R4" gate="G$1" pin="1"/>
<wire x1="127" y1="58.42" x2="139.7" y2="58.42" width="0.1524" layer="91"/>
<wire x1="127" y1="63.5" x2="127" y2="58.42" width="0.1524" layer="91"/>
<junction x="127" y="58.42"/>
<label x="134.62" y="58.42" size="1.778" layer="95"/>
</segment>
</net>
<net name="SDA" class="0">
<segment>
<pinref part="SN1" gate="G$1" pin="SDA"/>
<wire x1="144.78" y1="109.22" x2="132.08" y2="109.22" width="0.1524" layer="91"/>
<label x="134.62" y="109.22" size="1.778" layer="95"/>
</segment>
<segment>
<pinref part="Q1" gate="G$1" pin="S"/>
<wire x1="45.72" y1="58.42" x2="40.64" y2="58.42" width="0.1524" layer="91"/>
<pinref part="R2" gate="G$1" pin="1"/>
<wire x1="40.64" y1="58.42" x2="27.94" y2="58.42" width="0.1524" layer="91"/>
<wire x1="40.64" y1="63.5" x2="40.64" y2="58.42" width="0.1524" layer="91"/>
<junction x="40.64" y="58.42"/>
<label x="27.94" y="58.42" size="1.778" layer="95"/>
</segment>
</net>
<net name="SCL" class="0">
<segment>
<pinref part="SN1" gate="G$1" pin="SCL"/>
<wire x1="144.78" y1="104.14" x2="132.08" y2="104.14" width="0.1524" layer="91"/>
<label x="134.62" y="104.14" size="1.778" layer="95"/>
</segment>
<segment>
<pinref part="Q2" gate="G$1" pin="S"/>
<wire x1="109.22" y1="58.42" x2="101.6" y2="58.42" width="0.1524" layer="91"/>
<pinref part="R3" gate="G$1" pin="1"/>
<wire x1="101.6" y1="58.42" x2="91.44" y2="58.42" width="0.1524" layer="91"/>
<wire x1="101.6" y1="63.5" x2="101.6" y2="58.42" width="0.1524" layer="91"/>
<junction x="101.6" y="58.42"/>
<label x="91.44" y="58.42" size="1.778" layer="95"/>
</segment>
</net>
</nets>
</sheet>
</sheets>
</schematic>
</drawing>
</eagle>
